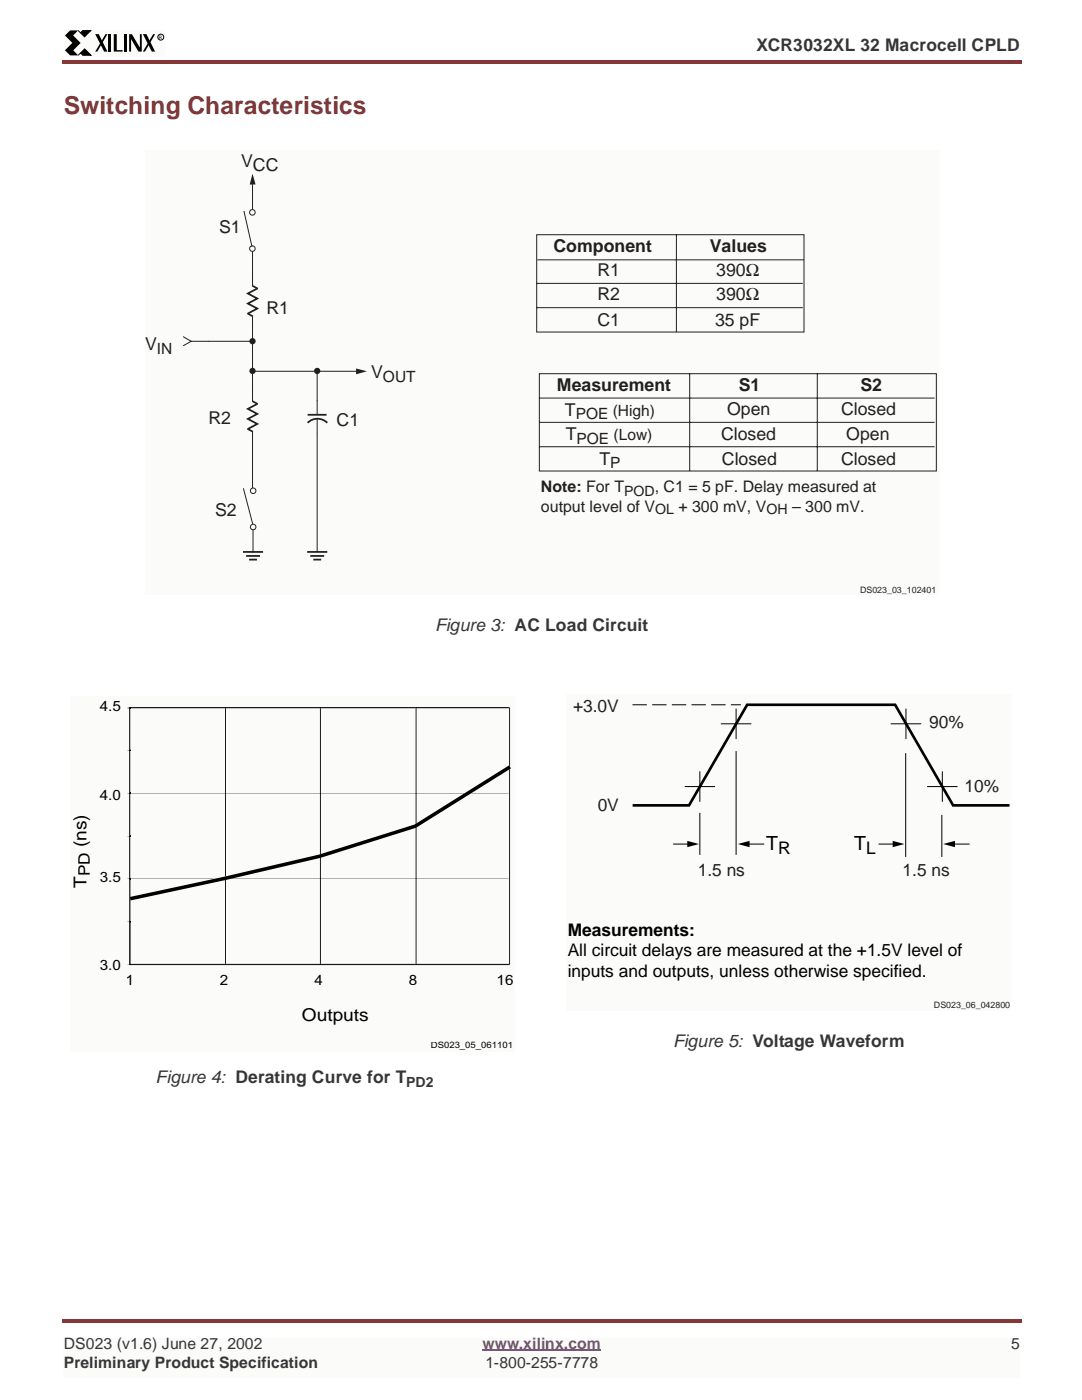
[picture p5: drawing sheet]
<svg xmlns="http://www.w3.org/2000/svg" width="216mm" height="279mm" viewBox="0 0 216 279" stroke-linecap="round" stroke-linejoin="round" font-family="sans-serif">
<g fill="#833737">
<path d="M12.4 12h.3v.7h-.3z"/>
<path d="M12.7 12h190.8v.7h-190.8z"/>
</g>
<path d="M12.7 266.7h190.5v7.8h-190.5z" fill="#fbfbf9"/>
<path d="M96.1 269.1h23.7" fill="none" stroke="#6a4f83" stroke-width=".34"/>
<g fill="#833737">
<path d="M12.4 262.9h.3v.7h-.3z"/>
<path d="M12.7 262.9h190.8v.7h-190.8z"/>
</g>
<path d="M12.7 6h20.1v5.3h-20.1z" fill="#fbfbf9"/>
<path d="M14 6.1h1.6l-1 1 1.5 1.5-1.5 1.4 1 1h-1.6l-1.1-1 1.5-1.4-1.5-1.5zM19 6.8h.7l1.7 3.5h-.7zM21 6.8h.4l-2 3.5h-.4zM21.6 6.8h.6v3.5h-.6zM22.7 6.8h.6v3.2h1.1v.3h-1.7zM24.7 6.8h.6v3.5h-.6zM25.7 6.8h.6l1.6 2.7v-2.7h.3v3.5h-.6l-1.5-2.5v2.5h-.4zM28.5 6.8h.7l1.7 3.5h-.7zM30.5 6.8h.4l-2 3.5h-.4z" fill="#000"/>
<path d="M15.6 6.1l.4 .4 .5-.4h1.6l-1.3 1.2zM16 10.6l-.4 .4 1.3-1.2 1.2 1.2h-1.6z" fill="#000" stroke="#000" stroke-width=".2"/>
<circle cx="32" cy="7.4" r=".59" fill="none" stroke="#000" stroke-width=".2"/>
<path d="M29 30h157.9v88.5h-157.9z" fill="#fbfbf9"/>
<g fill="none" stroke="#231f20" stroke-width=".2">
<path d="M50.3 50.3v6.7M106.9 46.8h53.3v19.4h-53.3zM106.9 56.5h53M107.1 51.8h53M134.7 46.8v19.4M36.5 67.1l1.6 .9h3.5M38.1 68l-1.6 .9M50.3 63v2.3M106.9 61.3h53M107.4 74.5h79.1v19.4h-79.1zM107.4 79.3h78.8M137.4 74.5v19.4"/>
<path d="M162.8 74.5v19.4M107.4 84.2h78.8M107.4 89h78.8"/>
</g>
<path d="M51.3 57.5l-1.9 1 1.9 1-1.9 1 1.9 1-1.9 1" fill="none" stroke="#231f20" stroke-width=".35"/>
<path d="M50.4 57l.9 .5M49.4 62.5l.9 .5" fill="none" stroke="#231f20" stroke-width=".34"/>
<circle cx="50.3" cy="68" r=".62" fill="#231f20"/>
<path d="M61.3 84.3a2.77 2.77 0 0 1 3.9 0M61.3 82.7h3.8M48.4 110h4M49 110.8h2.8" fill="none" stroke="#231f20" stroke-width=".35"/>
<path d="M63.2 79.9v2.7M63.2 83.6v2.7" fill="none" stroke="#231f20" stroke-width=".2"/>
<path d="M50.3 34.6l.6 2.2h-1.2z" fill="#231f20"/>
<path d="M41.6 68h8.7M50.3 65.3v14.7M50.3 86v2.3" fill="none" stroke="#231f20" stroke-width=".2"/>
<path d="M51.3 80.5l-1.9 1 1.9 1-1.9 1 1.9 1-1.9 1" fill="none" stroke="#231f20" stroke-width=".35"/>
<path d="M49.4 85.5l.9 .5M50.4 80l.9 .5" fill="none" stroke="#231f20" stroke-width=".34"/>
<circle cx="50.3" cy="73.9" r=".62" fill="#231f20"/>
<path d="M63.2 74v5.9M50.3 88.3v9M63.2 86.3v23.7" fill="none" stroke="#231f20" stroke-width=".2"/>
<circle cx="63.2" cy="73.9" r=".62" fill="#231f20"/>
<path d="M50.3 36.4v5.3" fill="none" stroke="#231f20" stroke-width=".2"/>
<path d="M70.9 73.4l2.2 .6-2.2 .6z" fill="#231f20"/>
<g fill="none" stroke="#231f20" stroke-width=".2">
<path d="M48.6 42l1.6 7.2M50.7 74h20.7M48.5 97.3l1.8 7.1M50.4 105.6v4.5"/>
<circle cx="50.3" cy="42.3" r=".55"/>
<circle cx="50.3" cy="49.6" r=".55"/>
<circle cx="50.4" cy="97.8" r=".55"/>
<circle cx="50.4" cy="105" r=".55"/>
</g>
<path d="M49.6 111.5h1.6M61.2 110h4M61.8 110.8h2.8M62.4 111.5h1.6" fill="none" stroke="#231f20" stroke-width=".35"/>
<path d="M14 138.7h88.4v70.8h-88.4z" fill="#fbfbf9"/>
<path d="M83 175.2h18.3zM63.9 175.2h18.9zM45.9 175.2h17.8zM25.9 175.2h16.7z" fill="#c0c0c0"/>
<path d="M83 175.2h18.3zM63.9 175.2h18.9zM45.9 175.2h17.8zM25.9 175.2h16.7z" fill="#000"/>
<path d="M93.9 158.1h7.4zM83 158.1h9.5zM63.9 158.1h18.9zM45 158.1h18.7zM25.9 158.1h18.9z" fill="#c0c0c0"/>
<path d="M93.9 158.1h7.4zM83 158.1h9.5zM63.9 158.1h18.9zM45 158.1h18.7zM25.9 158.1h18.9z" fill="#000"/>
<path d="M25.3 192.2h.5z" fill="#c0c0c0"/>
<path d="M25.3 192.2h.5z" fill="#000"/>
<path d="M25.3 183.7h.5z" fill="#c0c0c0"/>
<path d="M25.3 183.7h.5z" fill="#000"/>
<path d="M25.3 175.2h.5z" fill="#c0c0c0"/>
<path d="M25.3 175.2h.5z" fill="#000"/>
<path d="M25.3 166.6h.5z" fill="#c0c0c0"/>
<path d="M25.3 166.6h.5z" fill="#000"/>
<path d="M25.3 158.1h.5z" fill="#c0c0c0"/>
<path d="M25.3 158.1h.5z" fill="#000"/>
<path d="M25.3 149.6h.5z" fill="#c0c0c0"/>
<path d="M25.3 149.6h.5z" fill="#000"/>
<path d="M25.3 141h.5z" fill="#c0c0c0"/>
<path d="M25.3 141h.5z" fill="#000"/>
<path d="M25.3 141.1h.5z" fill="#c0c0c0"/>
<path d="M25.3 141.1h.5z" fill="#000"/>
<g fill="#000">
<path d="M25.8 158.1h.1zM25.8 149.6h.1zM25.8 141.1h.1zM44.8 141.2h.2v16.9h-.2h.2v16.6h-.2zM44.8 158.1h.2zM44.8 141.1l.2 .1zM63.7 141.2h.2v16.9h-.2h.2v12.1l-.2 .1zM63.7 158.1h.2zM63.7 141.1l.2 .1zM82.8 141.2h.2v16.9h-.2h.2v6l-.2 .1zM82.8 158.1h.2zM82.8 141.1l.2 .1z"/>
<path d="M101.5 141l.1 .1zM25.8 175.2h.1zM25.8 166.6h.1zM44.8 175.1l.1 .3zM63.7 175.2h.2zM82.8 175.2h.2zM25.8 183.7h.1zM44.8 175.4h.2v16.7h-.2zM44.8 192.1l.2 .1zM63.7 192.1l.2 .1zM82.8 192.1l.2 .1z"/>
<path d="M25.9 149.6v8.5zM25.9 141.1v8.5z"/>
<path d="M25.9 149.6v8.5zM25.9 141.1v8.5z"/>
<path d="M25.9 178.8l18.8-4.1 18.9-4.4 19-6 18.8-11.8 .4 .6-18.9 11.9-.2-.3 .2 .3-19.1 6-.1-.3 .1 .3a1083.3 1083.3 0 0 1-37.8 8.5zM44.8 175.1l.1 .3z"/>
<path d="M25.9 166.6v8.6zM25.9 158.1v8.5z"/>
<path d="M63.7 175.2h.2v16.9h-.2zM63.7 170.8l.1 .2h.1v4.2h-.2z"/>
<path d="M82.8 175.2h.2v16.9h-.2zM82.8 164.8l.2 .1v10.3h-.2v-10.2h.1z"/>
<path d="M25.9 178.8v13.4zM25.9 175.2v3.6zM25.9 166.6v8.6zM25.9 158.1v8.5z"/>
<path d="M25.9 178.8v13.4zM25.9 175.2v3.6z"/>
<path d="M25.9 178.8v13.3h75.5v-38.7l.2-.1-.1 39h-75.6h75.4h-75.4h75.4h-75.4l-.1-8.6h.1v8.5zM25.8 175.2h.1v8.5h-.1zM25.9 158.1v20.7zM25.8 166.6h.1v8.6h-.1zM25.8 158.1h.1v8.5h-.1zM25.9 141h75.6l.1 11.9-.2-.3v-11.4h-75.5v16.9v-17.1h75.4zM25.8 149.6h.1v8.5h-.1zM25.8 141.1h.1v8.5h-.1z"/>
</g>
<path d="M25.9 141h75.4M25.9 192.3h75.4" fill="none" stroke="#000" stroke-width=".2"/>
<path d="M112.9 138.3h88.5v63.1h-88.5z" fill="#fbfbf9"/>
<path d="M126 160.5h11.3l11.5-20h29.5l11.6 20h11.2" fill="none" stroke="#000" stroke-width=".53"/>
<path d="M126 140.5h21.6" fill="none" stroke="#000" stroke-width=".2" stroke-dasharray="2.9 1.1" stroke-linecap="butt"/>
<g fill="none" stroke="#000" stroke-width=".2">
<path d="M136.4 156.8h6.1M139.4 153.7v6.1M143.6 144.3h6.1M146.6 141.2v6.1M146.6 149.7v20.7M177.4 144.3h6.1M180.4 150.1v20.7M180.5 141.2v6.1M184.7 156.8h6.1M187.7 153.7v6.1M134.1 168.2h3.2M139.4 162v8.4"/>
<path d="M148.9 168.2h3.3M175 168.2h3.3M187.6 162.4v8.4M189.8 168.2h3.4"/>
</g>
<path d="M136.9 167.6l2.4 .6-2.4 .7zM147 168.2l2.3-.6v1.3zM177.8 167.6l2.4 .6-2.4 .7zM187.9 168.2l2.3-.6v1.3z" fill="#000"/>
<text font-size="4.9" fill="#833737" x="12.7" y="22.7">Switching Characteristics</text>
<g font-size="3.9">
<text x="152.6" y="169.4">T</text>
<text x="170.2" y="169.4">T</text>
</g>
<g font-size="3.5" fill="#363539">
<text x="150.7" y="10.2">XCR3032XL 32 Macrocell CPLD</text>
<text x="86.7" y="125.8">Figure 3: AC Load Circuit</text>
<text x="134.1" y="208.7">Figure 5: Voltage Waveform</text>
<text x="31" y="215.8">Figure 4: Derating Curve for T</text>
</g>
<g font-size="3.5" fill="#231f20">
<text x="48" y="33.3">VCC</text>
<text x="43.6" y="46.4">S1</text>
<text x="110.3" y="50.3">Component</text>
<text x="141.4" y="50.3">Values</text>
<text x="119" y="55">R1</text>
<text x="119" y="59.8">R2</text>
<text x="142.7" y="55">390Ω</text>
<text x="142.7" y="59.8">390Ω</text>
<text x="53.1" y="62.5">R1</text>
<text x="119" y="65">C1</text>
<text x="142.4" y="65">35 pF</text>
<text x="28.9" y="69.7">V</text>
<text x="73.9" y="75.3">V</text>
<text x="110.9" y="78">Measurement</text>
<text x="147.2" y="78">S1</text>
<text x="171.4" y="78">S2</text>
<text x="112.5" y="82.8">T</text>
<text x="144.9" y="82.7">Open</text>
<text x="167.5" y="82.7">Closed</text>
<text x="41.5" y="84.6">R2</text>
<text x="67.1" y="85">C1</text>
<text x="112.7" y="87.7">T</text>
<text x="143.6" y="87.7">Closed</text>
<text x="168.6" y="87.7">Open</text>
<text x="119.4" y="92.6">T</text>
<text x="143.8" y="92.7">Closed</text>
<text x="167.5" y="92.7">Closed</text>
<text x="42.8" y="102.9">S2</text>
<text x="114.2" y="141.8">+3.0V</text>
<text x="185.1" y="145.2">90%</text>
<text x="119.1" y="161.6">0V</text>
<text x="192.1" y="157.8">10%</text>
<text x="139" y="174.6">1.5 ns</text>
<text x="179.8" y="174.6">1.5 ns</text>
</g>
<g font-size="3.5">
<text x="155" y="170.3">R</text>
<text x="172.6" y="170.3">L</text>
<text x="17.2" y="177" transform="rotate(-90 17.2 177)">TPD (ns)</text>
<text x="113.1" y="186.5">Measurements:</text>
<text x="113.1" y="190.6">All circuit delays are measured at the +1.5V level of</text>
<text x="113.1" y="194.8">inputs and outputs, unless otherwise specified.</text>
<text x="60.1" y="203.6">Outputs</text>
</g>
<g font-size="3.2" fill="#231f20">
<text x="107.8" y="98.1">Note: For T</text>
<text x="107.8" y="102">output level of V</text>
</g>
<g font-size="3.1" fill="#231f20">
<text x="31.3" y="70.6">IN</text>
<text x="76.3" y="76.2">OUT</text>
<text x="114.7" y="83.5">POE (High)</text>
<text x="114.9" y="88.4">POE (Low)</text>
<text x="121.6" y="93.3">P</text>
</g>
<g font-size="3.1" fill="#363539">
<text x="12.7" y="268.8">DS023 (v1.6) June 27, 2002</text>
<text x="201.4" y="268.8">5</text>
<text x="12.7" y="272.7">Preliminary Product Specification</text>
<text x="96.7" y="272.7">1-800-255-7778</text>
</g>
<text font-size="3.1" fill="#6a4f83" x="96.1" y="268.8">www.xilinx.com</text>
<g font-size="2.8" fill="#231f20">
<text x="124.3" y="98.8">POD, C1 = 5 pF. Delay measured at</text>
<text x="130.5" y="102.4">OL + 300 mV, VOH – 300 mV.</text>
</g>
<g font-size="2.8">
<text x="19.9" y="141.8">4.5</text>
<text x="19.9" y="159.4">4.0</text>
<text x="19.9" y="175.8">3.5</text>
<text x="19.9" y="193.3">3.0</text>
<text x="25" y="196.3">1</text>
<text x="43.8" y="196.3">2</text>
<text x="62.7" y="196.3">4</text>
<text x="81.5" y="196.3">8</text>
<text x="98.9" y="196.3">16</text>
</g>
<text font-size="2.8" fill="#363539" x="80.9" y="216.7">PD2</text>
<g font-size="1.8" fill="#231f20">
<text x="171.3" y="118.1">DS023_03_102401</text>
<text x="186.1" y="200.8">DS023_06_042800</text>
</g>
<text font-size="1.8" x="85.8" y="209">DS023_05_061101</text>
<text font-size=".9" x="31.7" y="7.7">R</text>
</svg>
